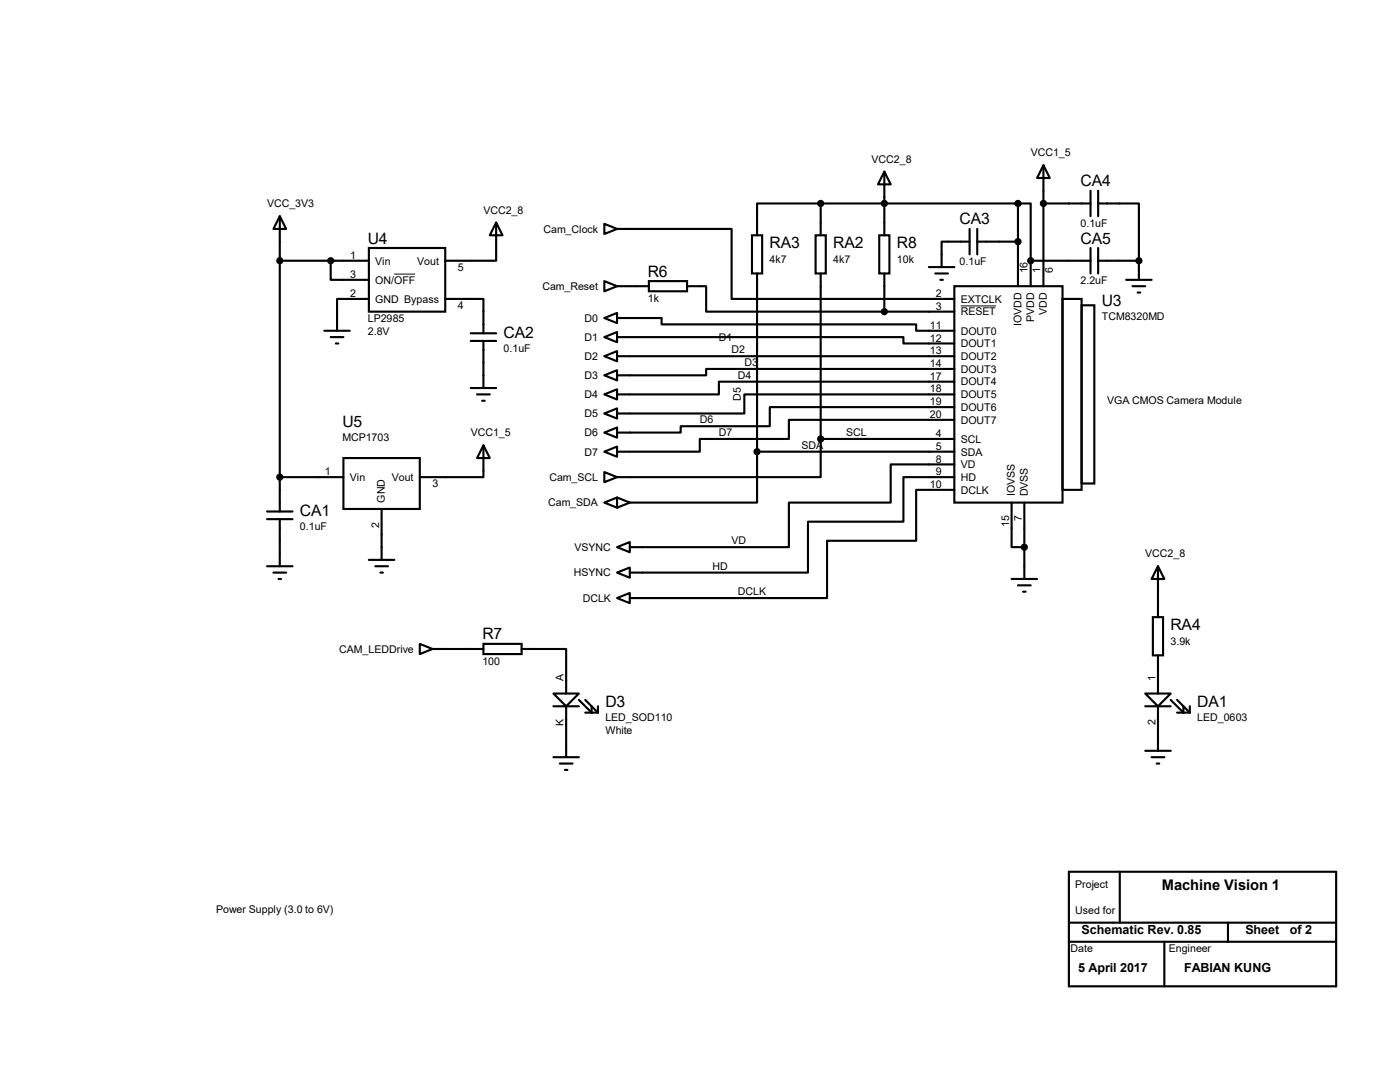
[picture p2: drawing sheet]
<svg xmlns="http://www.w3.org/2000/svg" width="279mm" height="216mm" viewBox="0 0 279 216" stroke-linecap="round" stroke-linejoin="round" font-family="sans-serif">
<g fill="none" stroke="#000" stroke-width=".42">
<path d="M176.5 34.2l1.3 2.6h-2.6zM176.5 34.2v12.7M208.2 33l1.3 2.5h-2.5zM208.2 33v24.1M217.6 38.1v5M219.2 38.1v5M55.8 43.1l1.3 2.6h-2.5zM55.8 52h17.8M55.8 43.1v59M66 52v3.8h7.6M73.6 49.5h15.3v12.7h-15.3zM73.6 59.6h-6.3v6.4"/>
<path d="M88.9 59.6h7.6v6.9M99 44.4l1.3 2.5h-2.6zM99 44.4v7.6h-10.1M120.6 44.7l2.5 1-2.5 1zM120.6 56.1l2.5 1-2.5 1zM123.1 45.7h22.9v13.9h44.5M123.1 57.1h6.4M129.5 56.1h7.6v2h-7.6zM137.1 57.1h3.8v5.1h35.6M150.1 46.9h2v7.7h-2zM151.1 54.6v35.5M162.8 46.9h2v7.7h-2z"/>
<path d="M163.8 40.6h-12.7v6.3M163.8 40.6h39.4M163.8 40.6v6.3M163.8 54.6v33M175.5 46.9h2v7.7h-2zM176.5 54.6v7.6M185.4 53.3h5.1M186.6 54.6h2.6M187.7 55.8h.5M190.5 57.1h21.5v43.2h-21.5zM193.5 48.2h-5.6v5.1M193.5 45.7v5.1"/>
<path d="M195 48.2h8.2M195 45.7v5.1M203.2 40.6h2.5v11.4M203.2 40.6v16.5M205.7 52h11.9M205.7 52v5.1M208.2 40.6h9.4M212 59.6h3.9v38.1h-3.9zM217.6 49.5v5.1M219.2 40.6h8.1v11.4M219.2 52h8.1M219.2 49.5v5.1"/>
<path d="M224.7 55.8h5.1M226 57.1h2.6M227 58.4h.5M227.3 52v3.8M64.7 66h5.1M66 67.3h2.5M67 68.5h.5M93.9 77.4h5.1M93.9 68h5.1M93.9 66.5h5.1M95.2 78.7h2.5M96.2 80h.5"/>
<path d="M96.5 68v9.4M120.6 63.5l2.5-1.1v2.1zM120.6 67.3l2.5-1v2zM120.6 71.1l2.5-1v2zM120.6 74.9l2.5-1v2zM120.6 78.7l2.5-1v2zM123.1 63.5h8.9v1.2h50.8v1.3h7.7M123.1 67.3h57.2v1.2h10.2M123.1 71.1h67.4M176.5 62.2h14M190.5 73.6h-49.6v1.3h-17.8M190.5 76.2h-47v2.5h-20.4"/>
<path d="M190.5 78.7h-42v3.8h-25.4M215.9 60.9h2.5v35.6h-2.5zM55.8 95.2h12.7M68.5 91.4h15.3v10.2h-15.3zM96.5 88.9l1.2 2.5h-2.5zM96.5 88.9v6.3h-12.7M120.6 82.5l2.5-1v2zM120.6 86.3l2.5-1v2zM120.6 90.1l2.5-1v2zM120.6 94.2l2.5 1-2.5 1zM123.1 99.3l2.6 1M151.1 90.1v10.2h-25.4"/>
<path d="M151.1 90.1h39.4M163.8 87.6v7.6h-40.7M163.8 87.6h26.7M190.5 81.2h-36.9v3.8h-17.8v1.3h-12.7M190.5 83.8h-33.1v3.8h-17.7v2.5h-16.6M190.5 92.7h-12.7v7.6h-20.4v8.9h-31.7M190.5 95.2h-10.2v8.9h-19.1v10.2h-35.5M190.5 97.7h-7.7v10.2h-17.7v11.4h-39.4M53.3 113h5.1M53.3 103.6h5.1M53.3 102.1h5.1M54.6 114.3h2.5"/>
<path d="M55.6 115.5h.5M55.8 103.6v9.4M73.6 111.7h5.1M74.9 113h2.5M75.9 114.3h.5M76.2 101.6v10.1M120.6 100.3l2.5-1v2zM123.1 109.2l2.6-1v2zM123.1 114.3l2.6-1.1v2.1zM123.1 119.3l2.6-1v2.1zM125.7 100.3l-2.6 1M201.9 100.3v8.9h2.5"/>
<path d="M201.9 115.5h5.1M203.2 116.8h2.5M204.2 118.1h.5M204.4 100.3v15.2M231.1 113l1.3 2.5h-2.6zM231.1 113v10.1M83.8 128.5l2.5 1-2.5 1zM86.3 129.5h10.2M96.5 128.5h7.6v2h-7.6zM104.1 129.5h8.9v8.9M110.4 138.4h5.1l-2.5 2.5zM115.5 139.7l2.6 2.5v-1.3"/>
<path d="M116.8 139.7l2.5 2.5M228.6 138.4h5l-2.5 2.5zM230.1 123.1h2v7.7h-2zM231.1 130.8v7.6M233.6 139.7l2.6 2.5v-1.3M234.9 139.7l2.5 2.5M110.4 140.9h5.1M110.4 151.1h5.1M111.7 152.4h2.6M112.7 153.6h.5M113 140.9v10.2M116.8 142.2h2.5"/>
<path d="M119.3 140.9v1.3M228.6 140.9h5M228.6 149.8h5M229.8 151.1h2.6M230.8 152.4h.6M231.1 140.9v8.9M234.9 142.2h2.5M237.4 140.9v1.3M213.3 173.9h53.4v22.9h-53.4zM223.5 173.9v10.2M213.3 187.9h53.4M213.3 184.1h53.4"/>
<path d="M232.4 187.9v8.9M245.1 184.1v3.8"/>
</g>
<circle cx="205.7" cy="52" r=".21" fill="#000"/>
<path d="M78.7 54.7h4.1M191.7 61h7.1" fill="none" stroke="#000" stroke-width=".2"/>
<g fill="#000" stroke="#000" stroke-width=".42">
<circle cx="55.8" cy="52" r=".51"/>
<circle cx="66" cy="52" r=".51"/>
<circle cx="163.8" cy="40.6" r=".51"/>
<circle cx="176.5" cy="40.6" r=".51"/>
<circle cx="203.2" cy="40.6" r=".51"/>
<circle cx="203.2" cy="48.2" r=".51"/>
<circle cx="205.7" cy="52" r=".51"/>
<circle cx="208.2" cy="40.6" r=".51"/>
<circle cx="227.3" cy="52" r=".51"/>
<circle cx="176.5" cy="62.2" r=".51"/>
<circle cx="55.8" cy="95.2" r=".51"/>
<circle cx="151.1" cy="90.1" r=".51"/>
<circle cx="163.8" cy="87.6" r=".51"/>
<circle cx="204.4" cy="109.2" r=".51"/>
</g>
<g font-size="3.1">
<text x="215.6" y="37.2">CA4</text>
<text x="191.5" y="44.8">CA3</text>
<text x="73.4" y="48.6">U4</text>
<text x="153.6" y="49.6">RA3</text>
<text x="166.3" y="49.6">RA2</text>
<text x="179" y="49.6">R8</text>
<text x="215.6" y="48.6">CA5</text>
<text x="129.3" y="55.2">R6</text>
<text x="219.9" y="61">U3</text>
<text x="100.5" y="67.4">CA2</text>
<text x="68.3" y="85.1">U5</text>
<text x="59.9" y="102.9">CA1</text>
<text x="233.6" y="125.8">RA4</text>
<text x="96.3" y="127.6">R7</text>
<text x="120.8" y="141">D3</text>
<text x="238.9" y="141">DA1</text>
</g>
<text font-size="2.9" x="231.9" y="177.5">Machine Vision 1</text>
<g font-size="2.5">
<text x="215.9" y="186.3">Schematic Rev. 0.85</text>
<text x="248.5" y="186.3">Sheet</text>
<text x="257.4" y="186.3">of 2</text>
<text x="215.2" y="193.9">5 April 2017</text>
<text x="236.3" y="193.9">FABIAN KUNG</text>
</g>
<g font-size="2.1">
<text x="173.9" y="32.5">VCC2_8</text>
<text x="205.7" y="31.2">VCC1_5</text>
<text x="53.3" y="41.4">VCC_3V3</text>
<text x="96.5" y="42.6">VCC2_8</text>
<text x="108.5" y="46.4">Cam_Clock</text>
<text x="215.6" y="45.3">0.1uF</text>
<text x="69.9" y="51.6">1</text>
<text x="74.9" y="52.8">Vin</text>
<text x="83.3" y="52.8">Vout</text>
<text x="91.4" y="54">5</text>
<text x="153.6" y="52.5">4k7</text>
<text x="166.3" y="52.5">4k7</text>
<text x="179" y="52.5">10k</text>
<text x="191.5" y="52.9">0.1uF</text>
<text x="69.9" y="55.5">3</text>
<text x="69.9" y="59.3">2</text>
<text x="74.9" y="56.6">ON/OFF</text>
<text x="108.2" y="57.9">Cam_Reset</text>
<text x="186.7" y="59.3">2</text>
<text x="205.1" y="54.6" transform="rotate(-90 205.1 54.6)">16</text>
<text x="207.6" y="54.6" transform="rotate(-90 207.6 54.6)">1</text>
<text x="210.1" y="54.6" transform="rotate(-90 210.1 54.6)">6</text>
<text x="215.6" y="56.7">2.2uF</text>
<text x="73.4" y="64.3">LP2985</text>
<text x="74.9" y="60.4">GND Bypass</text>
<text x="91.4" y="61.6">4</text>
<text x="116.7" y="64.2">D0</text>
<text x="129.3" y="60.3">1k</text>
<text x="185.6" y="65.6">11</text>
<text x="186.7" y="61.8">3</text>
<text x="191.7" y="62.9">RESET</text>
<text x="191.7" y="60.4">EXTCLK</text>
<text x="203.8" y="65" transform="rotate(-90 203.8 65)">IOVDD</text>
<text x="206.4" y="64.2" transform="rotate(-90 206.4 64.2)">PVDD</text>
<text x="208.9" y="62.8" transform="rotate(-90 208.9 62.8)">VDD</text>
<text x="219.9" y="63.9">TCM8320MD</text>
<text x="73.4" y="66.9">2.8V</text>
<text x="100.5" y="70.3">0.1uF</text>
<text x="116.7" y="68">D1</text>
<text x="116.7" y="71.8">D2</text>
<text x="143.5" y="67.9">D1</text>
<text x="146" y="70.5">D2</text>
<text x="185.6" y="68.2">12</text>
<text x="185.6" y="70.7">13</text>
<text x="191.7" y="66.8">DOUT0</text>
<text x="191.7" y="69.3">DOUT1</text>
<text x="191.7" y="71.8">DOUT2</text>
<text x="116.7" y="75.6">D3</text>
<text x="147.3" y="75.6">D4</text>
<text x="148.5" y="73">D3</text>
<text x="185.6" y="73.2">14</text>
<text x="185.6" y="75.8">17</text>
<text x="191.7" y="74.4">DOUT3</text>
<text x="191.7" y="76.9">DOUT4</text>
<text x="116.7" y="79.5">D4</text>
<text x="116.7" y="83.3">D5</text>
<text x="147.8" y="80" transform="rotate(-90 147.8 80)">D5</text>
<text x="185.6" y="78.3">18</text>
<text x="185.6" y="80.9">19</text>
<text x="185.6" y="83.4">20</text>
<text x="191.7" y="79.5">DOUT5</text>
<text x="191.7" y="82">DOUT6</text>
<text x="220.9" y="80.6">VGA CMOS Camera Module</text>
<text x="68.3" y="88.1">MCP1703</text>
<text x="93.9" y="87.1">VCC1_5</text>
<text x="116.7" y="87.1">D6</text>
<text x="139.7" y="84.5">D6</text>
<text x="143.5" y="87">D7</text>
<text x="160" y="89.5">SDA</text>
<text x="168.9" y="87">SCL</text>
<text x="186.7" y="87.2">4</text>
<text x="186.7" y="89.7">5</text>
<text x="191.7" y="84.5">DOUT7</text>
<text x="191.7" y="88.3">SCL</text>
<text x="64.8" y="94.8">1</text>
<text x="69.8" y="96">Vin</text>
<text x="78.2" y="96">Vout</text>
<text x="109.6" y="96">Cam_SCL</text>
<text x="116.7" y="90.9">D7</text>
<text x="186.7" y="92.3">8</text>
<text x="186.7" y="94.8">9</text>
<text x="191.7" y="90.9">SDA</text>
<text x="191.7" y="93.4">VD</text>
<text x="191.7" y="96">HD</text>
<text x="76.8" y="100.3" transform="rotate(-90 76.8 100.3)">GND</text>
<text x="86.3" y="97.2">3</text>
<text x="109.4" y="101">Cam_SDA</text>
<text x="185.6" y="97.4">10</text>
<text x="191.7" y="98.5">DCLK</text>
<text x="202.6" y="99" transform="rotate(-90 202.6 99)">IOVSS</text>
<text x="205.1" y="99" transform="rotate(-90 205.1 99)">DVSS</text>
<text x="59.9" y="105.8">0.1uF</text>
<text x="75.7" y="105.3" transform="rotate(-90 75.7 105.3)">2</text>
<text x="201.4" y="105.2" transform="rotate(-90 201.4 105.2)">15</text>
<text x="203.9" y="104" transform="rotate(-90 203.9 104)">7</text>
<text x="114.6" y="109.9">VSYNC</text>
<text x="142.2" y="113.7">HD</text>
<text x="146" y="108.6">VD</text>
<text x="228.6" y="111.2">VCC2_8</text>
<text x="114.5" y="115">HSYNC</text>
<text x="147.3" y="118.7">DCLK</text>
<text x="116.3" y="120.1">DCLK</text>
<text x="67.7" y="130.3">CAM_LEDDrive</text>
<text x="233.6" y="128.7">3.9k</text>
<text x="96.3" y="132.7">100</text>
<text x="112.5" y="135.8" transform="rotate(-90 112.5 135.8)">A</text>
<text x="230.6" y="135.8" transform="rotate(-90 230.6 135.8)">1</text>
<text x="120.8" y="143.9">LED_SOD110</text>
<text x="238.9" y="143.9">LED_0603</text>
<text x="112.5" y="144.9" transform="rotate(-90 112.5 144.9)">K</text>
<text x="120.8" y="146.5">White</text>
<text x="230.6" y="144.7" transform="rotate(-90 230.6 144.7)">2</text>
<text x="214.6" y="177.2">Project</text>
<text x="43.1" y="182.2">Power Supply (3.0 to 6V)</text>
<text x="214.6" y="182.3">Used for</text>
<text x="213.7" y="189.9">Date</text>
<text x="233.3" y="189.9">Engineer</text>
</g>
</svg>
